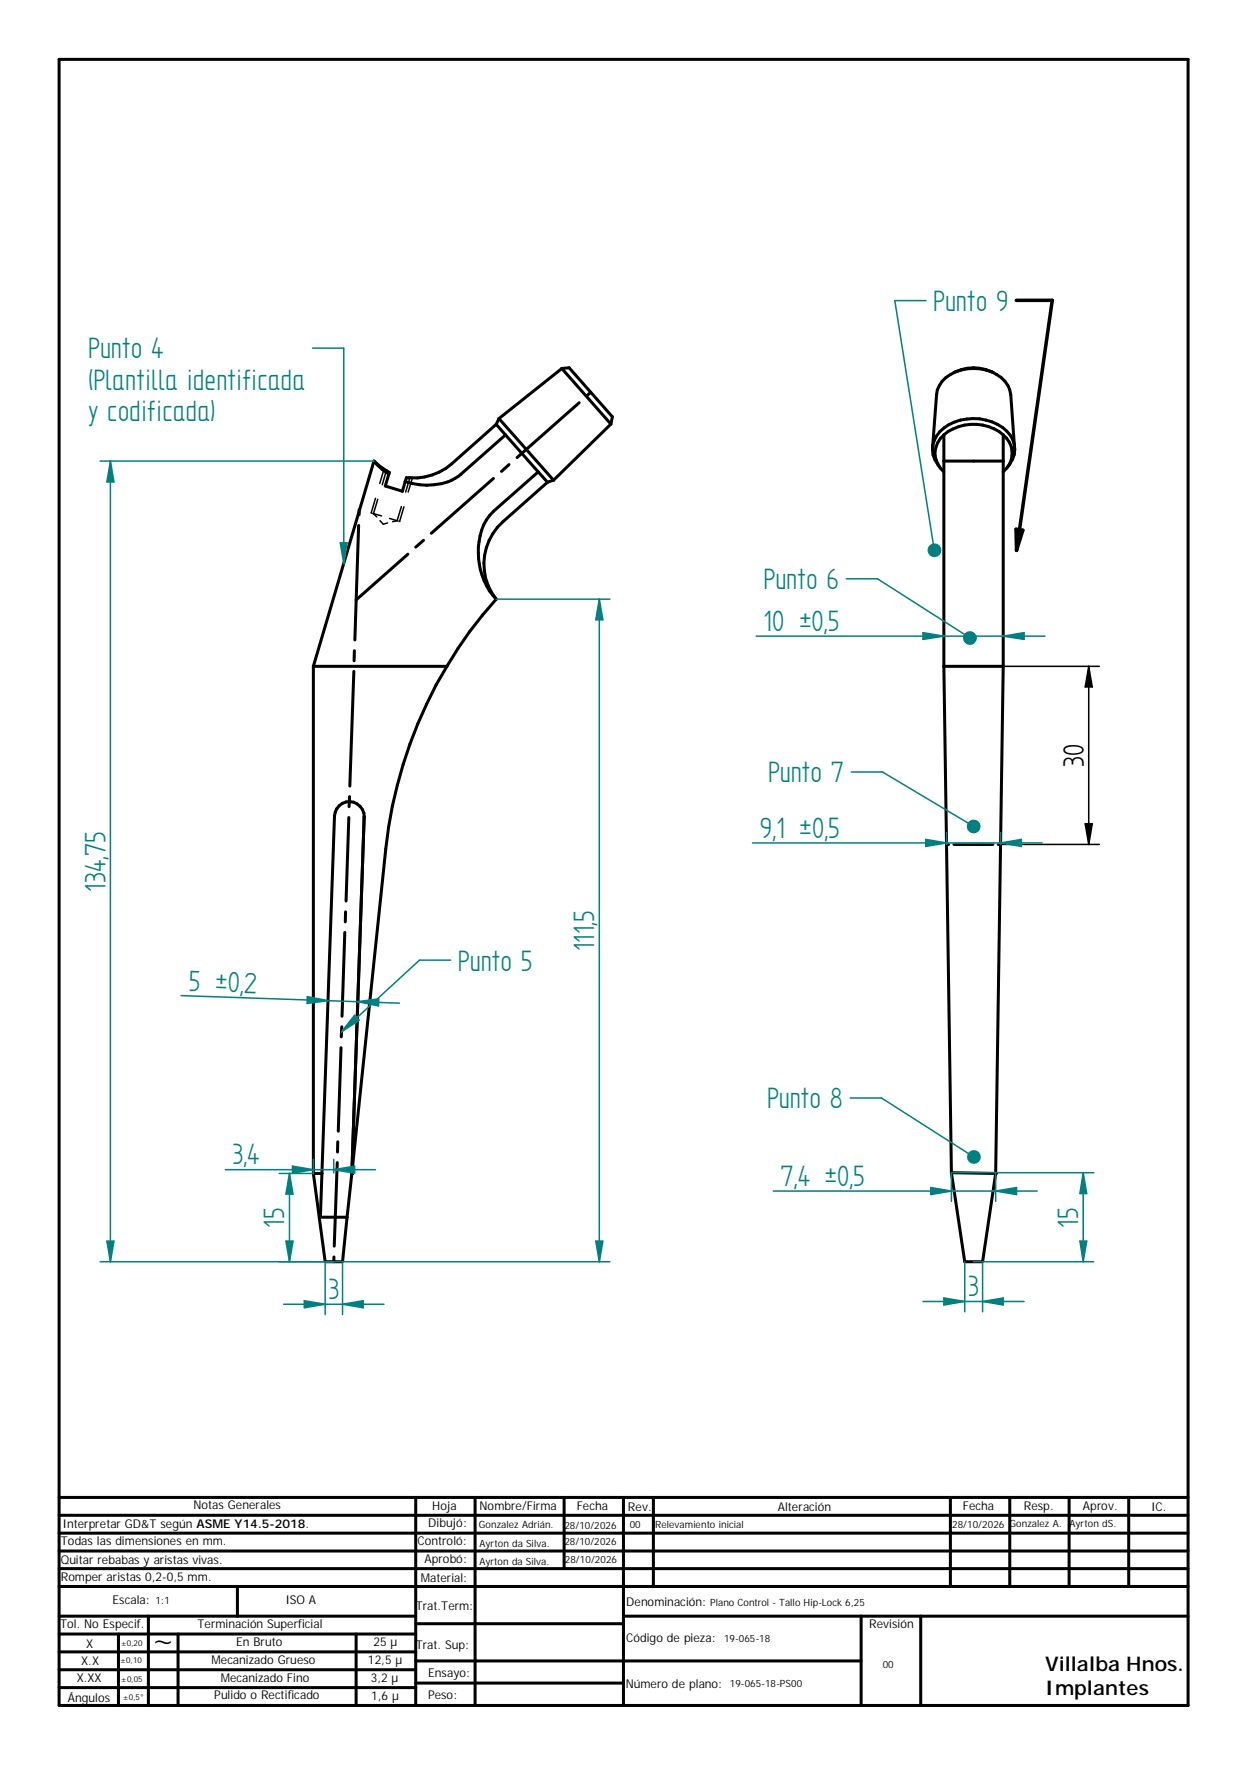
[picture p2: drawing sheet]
<svg xmlns="http://www.w3.org/2000/svg" width="210mm" height="297mm" viewBox="0 0 210 297" stroke-linecap="round" stroke-linejoin="round" font-family="sans-serif">
<g fill="none" stroke="#000" stroke-width=".51">
<path d="M9.9 10h190.1v277h-190.1zM62.9 77.6l1.1 .9 1.5 1-.1 .3M62.9 77.6l1.5 1.5 1 .7M62.9 77.6l-10.2 34.5M65.4 79.8l-.5 2 2.8 .9 .5-1.6M83.5 71.4l-7.5 6.7a10 10 0 0 1-7.6 2.3l-.2 .7M83.5 71.4l7.1 8M84 70.4l9.2 10.4M84 70.4l-.5 1M85.1 73.2l-7.5 6.6a9.3 9.3 0 0 1-8.2 1.6l-1.2-.3M85.7 78.2l-1.3 1.1M90.6 79.4l-7.5 6.6a9.5 9.5 0 0 0-2.5 8 11.2 11.2 0 0 0 2.9 6.8"/>
<path d="M90.6 79.4l1.6 1.8M94.6 62l8.2 9.4M94.6 62l-10.6 8.4M94.6 62l1.2-.1 7.3 8.2-.3 1.3M97.5 67.8l-10.5 9.2M99.4 66l-.6 .5M102.8 71.4l-9.6 9.4M157 75.4l.6-9a4.7 4.7 0 0 1 3.3-3.8 7.6 7.6 0 0 1 8.3 1.6l.5 .7 .4 1.5 .7 9M158.2 78.6a4.3 4.3 0 0 1 .7-6.6 8.5 8.5 0 0 1 10.6 .6 4.2 4.2 0 0 1 .1 6M158.9 73.2v38.9M158.9 73.2a4 4 0 0 0 0 6.2M158.9 77.6h10"/>
<path d="M167.2 62.7a7.3 7.3 0 0 0-6.6 0M168.9 73.2v38.9M168.9 73.2a7.9 7.9 0 0 0-10 0M168.9 73.2a4 4 0 0 1 0 6.2M60.4 88.4l-.7 19.3M60.5 85.8v.8M68.7 93.3l-8.8 7.7M71.3 90.9l-1.3 1.2M83.1 80.5l-10.5 9.2M92.2 81.2l-7.5 6.6a9.5 9.5 0 0 0-1.2 13M93.2 80.8l-1 .4M52.7 112.1h22.5"/>
<path d="M52.7 112.1v85.4M59.6 113l-.7 19.3M59.6 109.5v1.7M75.2 112.1a75.1 75.1 0 0 0-10.3 30.7l-5.7 54.7M83.5 100.8a65.4 65.4 0 0 0-8.3 11.3M158.9 112.1l1.2 85.3M158.9 112.1h10M168.9 112.1l-1.3 85.4M58.7 137.6l-.4 14M58.8 134.1v1.7M61.3 137.5l-2.1 60M61.3 137.4v.1"/>
<path d="M61.3 137.5a2.5 2.5 0 0 0-2.4-2.6 2.5 2.5 0 0 0-2.6 2.4l-2.1 60.2M58 156.9l-.4 14.1M58.2 153.5l-.1 1.7M57.4 176.3l-.5 14.1M57.5 172.8l-.1 1.7M52.7 197.5l2 14.8h3l.7-7.4M52.7 197.5h1.5M54.2 197.5l-.3 7.4h4.5M56.8 195.7l-.5 14M56.9 192.2l-.1 1.7M59.2 197.5l-.8 7.4M160.1 197.4l2.3 14.9h3l2.2-14.8"/>
<path d="M160.1 197.4l7.5 .1M56.2 211.5v.8M9.9 252h190.1M70 252v35M80 252v35M95 252v12M104.9 252v35M110 252v15M160 252v15M170 252v15M180 252v15M190 252v15"/>
<path d="M200 255h-190.1M200 258h-190.1M9.9 272h60.1M9.9 278h60.1M9.9 275h60.1M19.9 275v12M25 272v15M30 275v12M40 267v5M59.9 275v12M70 279.5h34.9M70 273.3h34.9"/>
<path d="M104.9 272h95.1M105 279.5h39.9M144.9 272v15M155 272v15M200 267h-190.1M200 261h-190.1M200 264h-190.1M9.9 284h60.1M9.9 281h60.1M70 283.3h34.9"/>
</g>
<g fill="none" stroke="#000" stroke-width=".25">
<path d="M64.6 79l-.7 2.4M65 79.2l-.7 2.4M62.7 86.4h.2M62.9 86.4l1.3 .4M62.9 86.4l.5 .6M63.2 83.9l-.7 2.4 .1 .1M63.6 84l-.7 2.4M64 87.6l.5 .6 .7-.2M65.6 87.2l1.2 .4M66.8 87.6l-.7 .2M66.8 87.6h.1M67.6 85.3l-.8 2.3"/>
<path d="M68 85.3l-.7 2.5-.2-.1M69 80.4l-.7 2.4M69.4 80.4l-.7 2.4M56.7 136.1l-.4 1.2-.1 1.9M56.7 136.1h.1M60 135.2a2.32 2.32 0 0 0-2.4 0M61 136.1l.2 .6 .1 .7M61.3 137.4h.1M55.6 158l-.1 3.7M55.8 152.4l-.1 3.7M56 146.7l-.2 3.8M56.2 141.1l-.2 3.7"/>
<path d="M55 174.9l-.1 3.7M55.2 169.2l-.1 3.8M55.4 163.6l-.2 3.7M52.7 197.5h.1M52.7 197.5h.5M53.2 197.4h-.5l.4 2.4M53.8 197.4h.4v.1M53.8 197.5h.4M54.2 197.4l-.1 3.7M54.2 197.5h.1M54.4 191.8l-.1 3.7M54.6 186.1l-.1 3.8"/>
<path d="M54.8 180.5l-.1 3.7M59.2 197.4h.1M59.2 197.5h.1M59.2 197.4v.1M53.4 202.4l.7 4.9M54 203l-.1 1.9M54.4 209.8l.3 2.5"/>
</g>
<g fill="#000">
<circle cx="65" cy="79.2" r=".25"/>
<circle cx="59.2" cy="197.5" r=".25"/>
<circle cx="167.6" cy="197.5" r=".25"/>
</g>
<path d="M83.5 100.8h19.2M100.9 100.8l.6 3.5h-1.2zM56.2 212.3h46.5" fill="none" stroke="#008080" stroke-width=".25"/>
<path d="M100.9 100.8l.6 3.5h-1.2z" fill="#008080"/>
<path d="M100.3 208.9h1.2l-.6 3.4z" fill="none" stroke="#008080" stroke-width=".25"/>
<path d="M100.3 208.9h1.2l-.6 3.4z" fill="#008080"/>
<path d="M16.8 77.6h46.1M18.6 77.6l.6 3.5h-1.2zM100.9 100.8v111.5M16.8 212.3h39.4" fill="none" stroke="#008080" stroke-width=".25"/>
<path d="M18.6 77.6l.6 3.5h-1.2z" fill="#008080"/>
<path d="M18 208.9h1.2l-.6 3.4z" fill="none" stroke="#008080" stroke-width=".25"/>
<path d="M18 208.9h1.2l-.6 3.4z" fill="#008080"/>
<path d="M18.6 77.6v134.7M54.7 212.3v8.9M57.7 219.5l3.4-.6v1.2zM57.7 212.3v8.9" fill="none" stroke="#008080" stroke-width=".25"/>
<path d="M57.7 219.5l3.4-.6v1.2z" fill="#008080"/>
<path d="M51.2 218.9l3.5 .6-3.5 .6z" fill="none" stroke="#008080" stroke-width=".25"/>
<path d="M51.2 218.9l3.5 .6-3.5 .6z" fill="#008080"/>
<path d="M47 197.5h5.7M48.7 197.5l.6 3.5h-1.2zM47 212.3h9.2M47.8 219.5h16.8" fill="none" stroke="#008080" stroke-width=".25"/>
<path d="M48.7 197.5l.6 3.5h-1.2z" fill="#008080"/>
<path d="M48.1 208.9h1.2l-.6 3.4z" fill="none" stroke="#008080" stroke-width=".25"/>
<path d="M48.1 208.9h1.2l-.6 3.4z" fill="#008080"/>
<path d="M48.7 197.5v14.8M49.2 196.3l3.5 .6-3.5 .5zM52.7 195.1v2.4M56.2 195.1v2.3" fill="none" stroke="#008080" stroke-width=".25"/>
<path d="M49.2 196.3l3.5 .6-3.5 .5z" fill="#008080"/>
<path d="M56.2 196.9l3.5-.6v1.1z" fill="none" stroke="#008080" stroke-width=".25"/>
<path d="M56.2 196.9l3.5-.6v1.1z" fill="#008080"/>
<path d="M51.7 167.7l3.5 .7-3.5 .5zM37.9 196.8h25.3" fill="none" stroke="#008080" stroke-width=".25"/>
<path d="M51.7 167.7l3.5 .7-3.5 .5z" fill="#008080"/>
<path d="M60.2 168.6l3.6-.5-.1 1.2z" fill="none" stroke="#008080" stroke-width=".25"/>
<path d="M60.2 168.6l3.6-.5-.1 1.2z" fill="#008080"/>
<path d="M155.4 106.5l3.5 .6-3.5 .5zM30.5 167.6l36.7 1.2" fill="none" stroke="#008080" stroke-width=".25"/>
<path d="M155.4 106.5l3.5 .6-3.5 .5z" fill="#008080"/>
<path d="M168.9 107.1l3.5-.6v1.1z" fill="none" stroke="#008080" stroke-width=".25"/>
<path d="M168.9 107.1l3.5-.6v1.1z" fill="#008080"/>
<path d="M127.3 107.1h48.6M158.9 218.4l3.5 .6-3.5 .6zM162.4 212.3v8.5M165.4 212.3v8.5" fill="none" stroke="#008080" stroke-width=".25"/>
<path d="M158.9 218.4l3.5 .6-3.5 .6z" fill="#008080"/>
<path d="M165.4 219l3.5-.6v1.2z" fill="none" stroke="#008080" stroke-width=".25"/>
<path d="M165.4 219l3.5-.6v1.2z" fill="#008080"/>
<path d="M156.7 199.9l3.4 .5-3.4 .6zM160.1 197.4v4.8M167.6 197.5v4.7M155.4 219h17" fill="none" stroke="#008080" stroke-width=".25"/>
<path d="M156.7 199.9l3.4 .5-3.4 .6z" fill="#008080"/>
<path d="M167.6 200.4l3.5-.5v1.1z" fill="none" stroke="#008080" stroke-width=".25"/>
<path d="M167.6 200.4l3.5-.5v1.1z" fill="#008080"/>
<path d="M160.1 197.4h24M182.3 197.4l.6 3.5h-1.1zM130.2 200.4h44.4M163.9 212.3h20.2" fill="none" stroke="#008080" stroke-width=".25"/>
<path d="M182.3 197.4l.6 3.5h-1.1z" fill="#008080"/>
<path d="M181.8 208.9h1.1l-.6 3.4z" fill="none" stroke="#008080" stroke-width=".25"/>
<path d="M181.8 208.9h1.1l-.6 3.4z" fill="#008080"/>
<path d="M57.9 58.6v36.3M182.3 197.4v14.9" fill="none" stroke="#008080" stroke-width=".25"/>
<path d="M57.3 91.4h1.1l-.5 3.5z" fill="#008080"/>
<path d="M52.6 58.6h5.3M150.6 50.6l6.7 42M57.3 91.4h1.1l-.5 3.5z" fill="none" stroke="#008080" stroke-width=".25"/>
<circle cx="157.3" cy="92.6" r="1.17" fill="#008080"/>
<path d="M150.6 50.6h5.3M147.7 97.4l15.6 10" fill="none" stroke="#008080" stroke-width=".25"/>
<path d="M171.1 50.5h6l-6 42.1M171 89.1l1.2 .1-1.1 3.4z" fill="none" stroke="#000" stroke-width=".59"/>
<path d="M171 89.1l1.2 .1-1.1 3.4z" fill="#000"/>
<circle cx="163.3" cy="107.4" r="1.18" fill="#008080"/>
<path d="M142.5 97.4h5.2M148.5 129.9l15.4 9.2" fill="none" stroke="#008080" stroke-width=".25"/>
<circle cx="163.9" cy="139.1" r="1.17" fill="#008080"/>
<path d="M143.3 129.9h5.2M148.4 184.8l15.6 9.9" fill="none" stroke="#008080" stroke-width=".25"/>
<circle cx="163.9" cy="194.7" r="1.17" fill="#008080"/>
<path d="M70.6 161.6l-13.1 12.1M143.1 184.8h5.3" fill="none" stroke="#008080" stroke-width=".25"/>
<path d="M59.7 170.9l.8 .8-3 2z" fill="#008080"/>
<path d="M155.8 141.3l3.5 .6-3.5 .6zM159.3 140.1v2M168.4 140.1v2M59.7 170.9l.8 .8-3 2zM70.6 161.6h5.3" fill="none" stroke="#008080" stroke-width=".25"/>
<path d="M159.3 142.1h.4M160.6 142.1h6.5M168 142.1h.4" fill="none" stroke="#000" stroke-width=".51"/>
<path d="M168.9 112.1h16.1M183.3 112.1l.6 3.5h-1.2zM183.3 112.1v30M182.7 138.6h1.2l-.6 3.5zM168.4 142.1h16.6" fill="none" stroke="#000" stroke-width=".25"/>
<path d="M183.3 112.1l.6 3.5h-1.2zM182.7 138.6h1.2l-.6 3.5z" fill="#000"/>
<path d="M155.8 141.3l3.5 .6-3.5 .6z" fill="#008080"/>
<path d="M168.4 141.9l3.5-.6v1.2z" fill="none" stroke="#008080" stroke-width=".25"/>
<path d="M168.4 141.9l3.5-.6v1.2z" fill="#008080"/>
<path d="M126.7 141.9h48.7" fill="none" stroke="#008080" stroke-width=".25"/>
<g font-size="5.6" fill="#008080">
<text x="157.1" y="52.4">Punto 9</text>
<text x="14.9" y="60.3">Punto 4</text>
<text x="14.9" y="65.6">(Plantilla identificada</text>
<text x="14.9" y="70.8">y codificada)</text>
<text x="128.5" y="99.2">Punto 6</text>
<text x="128.5" y="106.2">10 u0,5</text>
<text x="129.3" y="131.7">Punto 7</text>
<text x="127.9" y="141">9,1 u0,5</text>
<text x="17.7" y="150.1" transform="rotate(-90 17.7 150.1)">134,75</text>
<text x="100" y="160.1" transform="rotate(-90 100 160.1)">111,5</text>
<text x="31.7" y="166.7" transform="rotate(2 31.7 166.7)">5 u0,</text>
<text x="41" y="167" transform="rotate(2 41 167)">2</text>
<text x="77.1" y="163.4">Punto 5</text>
<text x="129.1" y="186.5">Punto 8</text>
<text x="39.2" y="196">3,4</text>
<text x="131.4" y="199.6">7,4 u0,5</text>
<text x="47.8" y="206.6" transform="rotate(-90 47.8 206.6)">15</text>
<text x="181.5" y="206.6" transform="rotate(-90 181.5 206.6)">15</text>
<text x="55.3" y="218.6">3</text>
<text x="163" y="218.1">3</text>
</g>
<g font-size="5.6">
<text x="182.4" y="129.1" transform="rotate(-90 182.4 129.1)">30</text>
<text x="25.9" y="278.4">~</text>
</g>
<g font-size="3.4">
<text x="175.9" y="281.1">Villalba Hnos.</text>
<text x="175.9" y="285.2">Implantes</text>
</g>
<g font-size="2">
<text x="10.5" y="257.1">Interpretar GD&amp;T segúnASME Y14.5-2018.</text>
<text x="32.6" y="254">Notas Generales</text>
<text x="72.1" y="257">Dibujó:</text>
<text x="72.7" y="254.2">Hoja</text>
<text x="80.7" y="254">Nombre/Firma</text>
<text x="97.1" y="254.1">Fecha</text>
<text x="105.7" y="254.3">Rev.</text>
<text x="130.9" y="254.2">Alteración</text>
<text x="162.1" y="254.1">Fecha</text>
<text x="172.3" y="254.1">Resp.</text>
<text x="182.3" y="254.1">Aprov.</text>
<text x="193.8" y="254.2">IC.</text>
<text x="10.2" y="260.1">Todas las dimensiones en mm.</text>
<text x="10.2" y="263.1">Quitar rebabas y aristas vivas.</text>
<text x="70.3" y="260.1">Controló:</text>
<text x="71.5" y="263.1">Aprobó:</text>
<text x="10.2" y="266">Romper aristas 0,2-0,5 mm.</text>
<text x="70.8" y="266.2">M</text>
<text x="72.4" y="266.2">aterial:</text>
<text x="10.1" y="274.1">Tol. No Especif.</text>
<text x="18.9" y="270">Escala:</text>
<text x="33.2" y="274.1">Terminación Superficial</text>
<text x="48" y="270">ISO A</text>
<text x="70" y="270.9">Trat.Term:</text>
<text x="105.4" y="270.3">Denominación:</text>
<text x="146.3" y="274">Revisión</text>
<text x="13.7" y="280.2">X.X</text>
<text x="14.5" y="277.3">X</text>
<text x="35.6" y="280.1">M</text>
<text x="37.2" y="280.1">ecanizado Grueso</text>
<text x="39.8" y="277.1">En Bruto</text>
<text x="61.9" y="280.1">12,5 µ</text>
<text x="62.9" y="277">25 µ</text>
<text x="70" y="277.5">Trat. Sup:</text>
<text x="105.4" y="276.4">Código de pieza:</text>
<text x="11.4" y="286.4">Ángulos</text>
<text x="12.9" y="283.1">X.XX</text>
<text x="36.1" y="286">Pulido o Rectificado</text>
<text x="37.2" y="283.1">M</text>
<text x="38.7" y="283.1">ecanizado Fino</text>
<text x="62.4" y="283.1">3,2 µ</text>
<text x="62.5" y="286.1">1,6 µ</text>
<text x="72.1" y="282.2">Ensayo:</text>
<text x="72.1" y="285.9">Peso:</text>
<text x="105.3" y="284.1">Número de plano:</text>
</g>
<g font-size="1.7">
<text x="80.6" y="257.2">Gonzalez Adrián.</text>
<text x="95" y="257.3">28/10/2026</text>
<text x="106" y="257.2">00</text>
<text x="110.3" y="257.2">Relevamiento inicial</text>
<text x="160.3" y="257.1">28/10/2026 Gonzalez A.</text>
<text x="180" y="257">Ayrton dS.</text>
<text x="80.7" y="263.3">Ayrton da Silva.</text>
<text x="80.7" y="260.3">Ayrton da Silva.</text>
<text x="95" y="260.1">28/10/2026</text>
<text x="95.1" y="263">28/10/2026</text>
<text x="26.2" y="270">1:1</text>
<text x="119.5" y="270.3">Plano Control - Tallo Hip-Lock 6,25</text>
<text x="121.9" y="276.4">19-065-18</text>
<text x="148.6" y="280.7">00</text>
<text x="122.9" y="284">19-065-18-PS00</text>
</g>
<g font-size="1.4">
<text x="20.2" y="279.9">±0,10</text>
<text x="20.3" y="277">±0,20</text>
<text x="20.4" y="283">±0,05</text>
<text x="20.7" y="286.1">±0,5°</text>
</g>
</svg>
